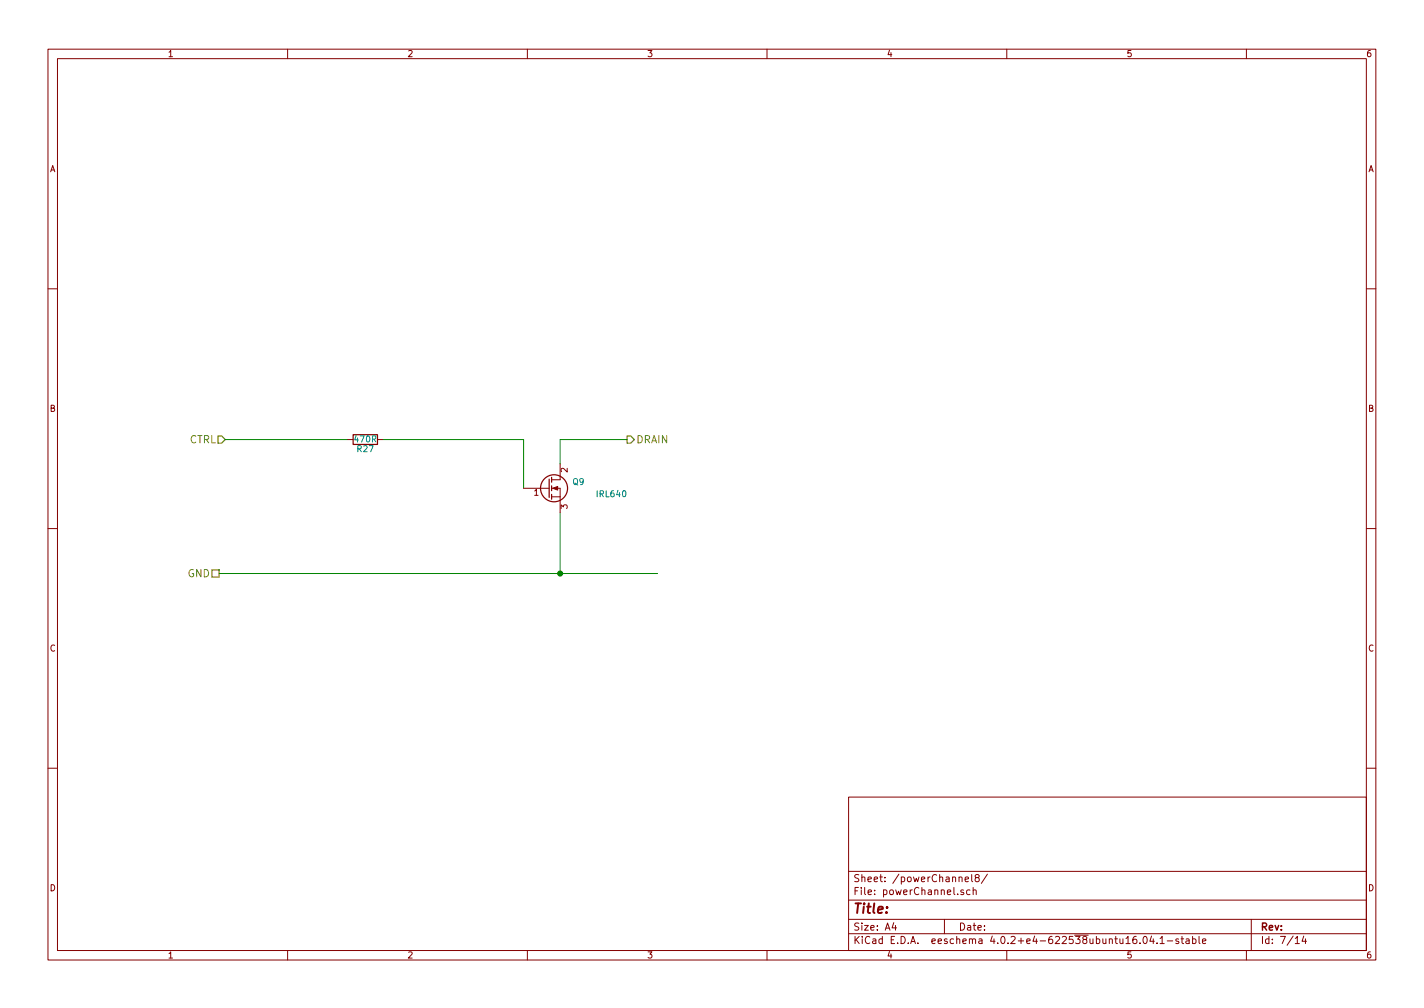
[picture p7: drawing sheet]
<svg xmlns="http://www.w3.org/2000/svg" width="297mm" height="210mm" viewBox="0 0 297 210" stroke-linecap="round" stroke-linejoin="round" font-family="sans-serif">
<g fill="none" stroke="#840000" stroke-width=".21">
<path d="M10 10.3h277v189.9h-277zM12 12.2h273v186.1h-273zM60 10.3v1.9M110 10.3v1.9M160 10.3v1.9M210 10.3v1.9M260 10.3v1.9M10 60.2h2M285 60.2h2M72.4 91.7h1.3M78.7 91.7h1.3M116.8 96.8v3.3h-1.7"/>
<path d="M10 110.3h2M109.2 101.8h5.4M115.1 103.6h1.7M115.1 101.8h1.7v5.1M285 110.3h2M10 160.2h2M177 166.3h108v32h-108zM285 160.2h2M60 198.3v1.9M110 198.3v1.9M160 198.3v1.9M177 194.8h108"/>
<path d="M177 191.8h108M177 187.8h108M177 181.8h108M186.4 192.5l-.3 1h.9M186.8 193v1M197 191.8v3M201 185.7l-.4-.1-.2 .2 .1 .2 .5 .2v.3h-.6M201.3 183.4l.7-.1v-.3l-.5-.1-.2 .2 .1 .7h.6M202.3 185.7l-.4-.1-.3 .3 .1 .6 .2 .1 .4-.1M202.7 182.4v1.3l.2 .2M203 185.7l.2-.1 .4 .1v.9M203 185.1v1.5"/>
<path d="M203.7 183.1l-.3-.3 .1-.2 .2-.2 .4 .1 .2 .2-.1 .2-.5 .2-.3 .3v.2l.3 .3h.3l.3-.3v-.2l-.3-.3M206 182.3l-1.3 2M210 198.3v1.9M237.8 196.7v.1M238.6 195.5l.2-.2a.8 .8 0 0 1 .5 .8 .8 .8 0 0 1-.5 .7l-.4-.5zM240.2 195.2l-.3 1.1h.9M240.6 195.8v1M241.4 196.7v.1M242 195.8l.4-.5v1.5M242 196.8h.8M243.5 196.3h1.1M245.8 195.9l-.3-.1-.2 .2v.3l.5 .1v.3h-.5"/>
<path d="M246.4 195.8h.5M246.6 195.3v1.3l.3 .2M247.4 195.9h.6l.1 .9M248.1 196.2l-.5 .1-.3 .2 .3 .3 .5-.1M248.8 195.9l.4-.1 .3 .3-.1 .6h-.6M248.8 195.3v1.5M250.1 195.3v1.3l.2 .2M250.8 196.3l.7-.1v-.3l-.4-.1-.3 .2 .1 .7h.6M260 198.3v1.9M261 191.8v6.5M270.2 196.8h.8M272 195.2l-.4 1.1h.9"/>
<path d="M272.3 195.8v1"/>
</g>
<path d="M45.5 90.9h.7l.8 .8-.8 .8h-.7zM130.8 90.9h.8l.7 .8-.7 .8h-.8zM44.2 118.9h1.5v1.5h-1.5z" fill="none" stroke="#848400" stroke-width=".25"/>
<path d="M47 91.7h25.4M80 91.7h29.2v10.1M130.8 91.7h-14v5.1M45.7 119.6h91.5M116.8 106.9v12.7" fill="none" stroke="#008400" stroke-width=".21"/>
<circle cx="116.8" cy="119.6" r=".51" fill="#008400" stroke="#008400" stroke-width=".25"/>
<g fill="none" stroke="#840000" stroke-width=".25">
<path d="M73.7 90.7h5v2h-5zM114.6 99.9v3.9M115.1 99.6v1M115.1 101.3v1.1M115.1 103.1v1"/>
<circle cx="115.6" cy="101.8" r="2.82"/>
</g>
<path d="M115.3 101.8l1-.3v.7z" fill="#840000" stroke="#840000" stroke-width=".21"/>
<text font-size="2.8" fill="#840000" x="178" y="190.5">Title:</text>
<g font-size="2.1" fill="#848400">
<text x="39.4" y="92.5">CTRL</text>
<text x="132.7" y="92.5">DRAIN</text>
<text x="39.1" y="120.4">GND</text>
</g>
<g font-size="2.1" fill="#840000">
<text x="178" y="184">Sheet: /powerChannel8/</text>
<text x="178" y="186.7">File: powerChannel.sch</text>
<text x="178" y="196.9">KiCad E.D.A. eeschema 4.0.2+e4-622538ubuntu16.04.1-stable</text>
<text x="178" y="194.1">Size: A4</text>
<text x="200" y="194.1">Date:</text>
<text x="263" y="194.1">Rev:</text>
<text x="263" y="196.9">Id: 7/14</text>
</g>
<g font-size="1.8" fill="#840000">
<text x="35" y="11.9">1</text>
<text x="85" y="11.9">2</text>
<text x="135" y="11.9">3</text>
<text x="185" y="11.9">4</text>
<text x="235" y="11.9">5</text>
<text x="285" y="11.9">6</text>
<text x="10.4" y="35.9">A</text>
<text x="285.4" y="35.9">A</text>
<text x="10.4" y="85.9">B</text>
<text x="285.4" y="85.9">B</text>
<text x="118.4" y="98.5" transform="rotate(-90 118.4 98.5)">2</text>
<text x="111.4" y="103.4">1</text>
<text x="118.4" y="106.1" transform="rotate(-90 118.4 106.1)">3</text>
<text x="10.4" y="135.9">C</text>
<text x="285.4" y="135.9">C</text>
<text x="10.4" y="185.9">D</text>
<text x="285.4" y="185.9">D</text>
<text x="35" y="199.9">1</text>
<text x="85" y="199.9">2</text>
<text x="135" y="199.9">3</text>
<text x="185" y="199.9">4</text>
<text x="235" y="199.9">5</text>
<text x="285" y="199.9">6</text>
</g>
<g font-size="1.8" fill="#008484">
<text x="74.1" y="92.2">470R</text>
<text x="74.6" y="94.3">R27</text>
<text x="119.5" y="101.1">Q9</text>
<text x="124.6" y="103.7">IRL640</text>
</g>
</svg>
